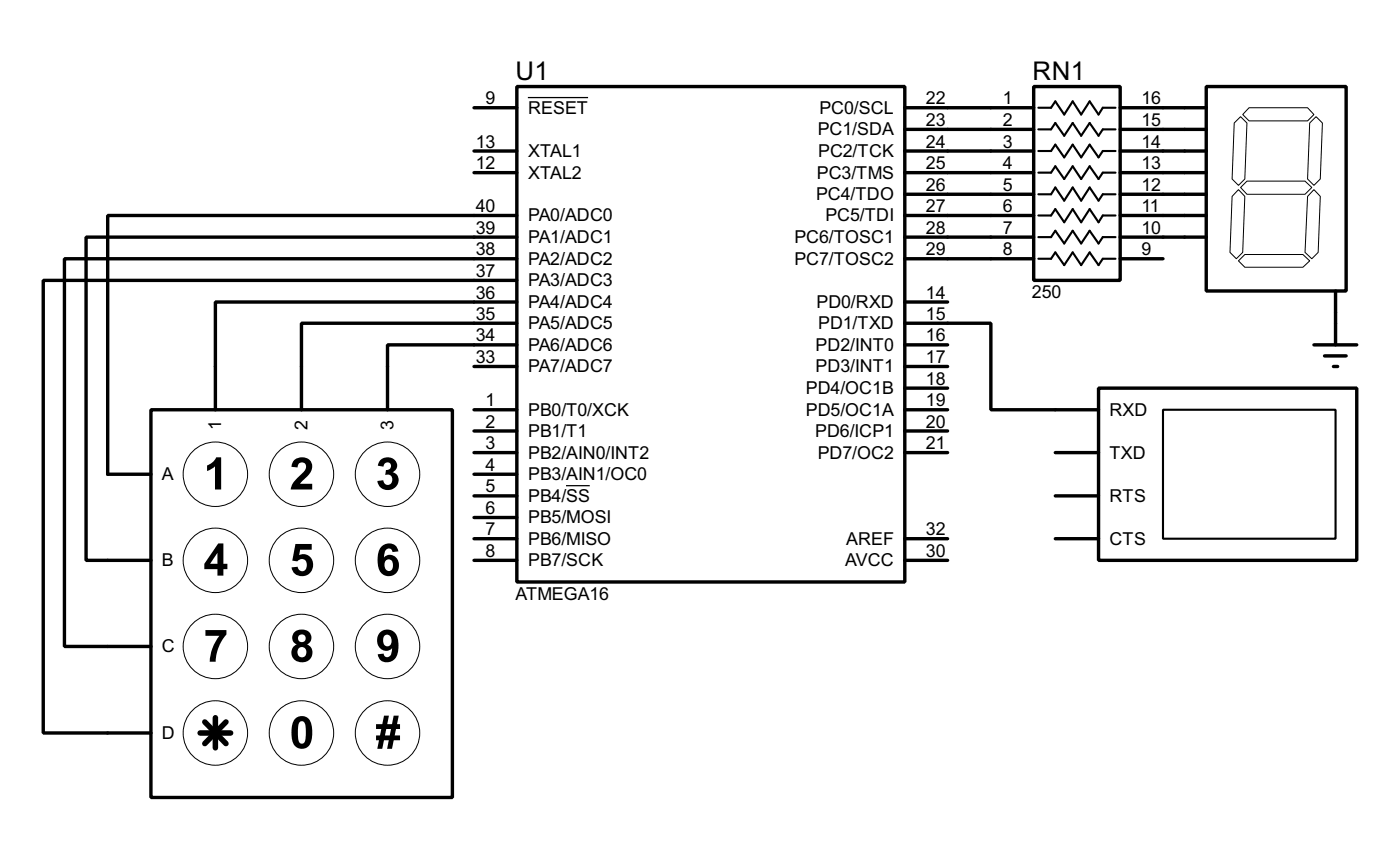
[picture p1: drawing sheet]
<svg xmlns="http://www.w3.org/2000/svg" width="165mm" height="99mm" viewBox="0 0 165 99" stroke-linecap="round" stroke-linejoin="round" font-family="sans-serif">
<g fill="none" stroke="#000" stroke-width=".4">
<path d="M55.9 12.7h5.1M55.9 17.8h5.1M61 10.2h45.7v58.4h-45.7zM106.7 12.7h15.2M106.7 15.3h15.2M106.7 17.8h15.2M121.9 10.2h10.2v22.9h-10.2zM132.1 12.7h10.2M132.1 15.3h10.2M132.1 17.8h10.2M142.3 10.2h16.5v24.1h-16.5zM55.9 20.4h5.1"/>
<path d="M61 38.1h-25.4v10.2M61 35.6h-35.6v12.7M61 33.1h-55.9v53.3h12.7M61 30.5h-53.4v45.7h10.2M61 28h-50.8v38.1h7.6M61 25.4h-48.3v30.5h5.1M106.7 38.1h10.2v10.2h12.7M106.7 20.4h15.2M106.7 22.9h15.2M106.7 25.4h15.2M106.7 28h15.2M106.7 30.5h15.2"/>
<path d="M106.7 35.6h5.1M132.1 20.4h10.2M132.1 22.9h10.2M132.1 25.4h10.2M132.1 28h10.2M132.1 30.5h5.1M157.5 34.3v6.4M17.8 48.3h35.6v45.7h-35.6zM55.9 43.2h5.1M55.9 55.9h5.1M55.9 48.3h5.1M55.9 50.8h5.1"/>
<path d="M55.9 53.4h5.1M55.9 58.5h5.1M61 40.7h-15.3v7.6M106.7 40.7h5.1M106.7 43.2h5.1M106.7 48.3h5.1M106.7 50.8h5.1M106.7 53.4h5.1M106.7 45.8h5.1M124.5 53.4h5.1M124.5 58.5h5.1M129.6 45.8h30.4v20.3h-30.4z"/>
<path d="M155 40.7h5M156.2 42h2.6M157.3 43.2h.5M55.9 66.1h5.1M55.9 61h5.1M55.9 63.5h5.1M106.7 66.1h5.1M106.7 63.5h5.1M124.5 63.5h5.1"/>
</g>
<g fill="none" stroke="#000" stroke-width=".12">
<path d="M146.3 13.8l.8 .7-.3 6.6-.7 .8-.8-.8 .3-6.6zM147.3 12.7h6.9l.8 .8-.8 .8h-6.9l-.7-.8zM154.5 14.5l.7-.7 .8 .7-.3 6.6-.7 .8-.8-.8zM146.1 30.8l.7-.8h6.9l.8 .8-.8 .7h-6.9zM146.1 22.4l.7 .8-.2 6.6-.8 .7-.7-.7 .2-6.6zM146.3 22.1l.8-.7h6.8l.8 .7-.8 .8h-6.8zM155 22.4l.7 .8-.2 6.6-.8 .7-.8-.7 .3-6.6z"/>
<circle cx="25.4" cy="55.9" r="3.8"/>
<circle cx="35.5" cy="55.9" r="3.8"/>
<circle cx="45.7" cy="55.9" r="3.8"/>
<circle cx="25.4" cy="66.1" r="3.8"/>
<circle cx="25.4" cy="76.2" r="3.8"/>
<circle cx="35.5" cy="76.2" r="3.8"/>
<circle cx="35.5" cy="66.1" r="3.8"/>
<circle cx="45.7" cy="76.2" r="3.8"/>
<circle cx="45.7" cy="66.1" r="3.8"/>
<circle cx="25.4" cy="86.4" r="3.8"/>
<circle cx="35.5" cy="86.4" r="3.8"/>
<circle cx="45.7" cy="86.4" r="3.8"/>
</g>
<path d="M23.6 86.4h3.6M24.2 85.1l2.5 2.6M25.4 84.6v3.6M26.7 85.1l-2.5 2.6" fill="none" stroke="#000" stroke-width=".65"/>
<path d="M122.5 12.7h1.5l.5-.7 1 1.5 1-1.5 1 1.5 1-1.5 1.1 1.5 .5-.8h1.5M122.5 15.3h1.5l.5-.8 1 1.5 1-1.5 1 1.5 1-1.5 1.1 1.5 .5-.7h1.5M122.5 17.8h1.5l.5-.7 1 1.5 1-1.5 1 1.5 1-1.5 1.1 1.5 .5-.8h1.5M122.5 20.4h1.5l.5-.8 1 1.5 1-1.5 1 1.5 1-1.5 1.1 1.5 .5-.7h1.5M122.5 22.9h1.5l.5-.8 1 1.6 1-1.6 1 1.6 1-1.6 1.1 1.6 .5-.8h1.5M122.5 25.4h1.5l.5-.7 1 1.5 1-1.5 1 1.5 1-1.5 1.1 1.5 .5-.8h1.5M122.5 28h1.5l.5-.8 1 1.5 1-1.5 1 1.5 1-1.5 1.1 1.5 .5-.7h1.5M122.5 30.5h1.5l.5-.7 1 1.5 1-1.5 1 1.5 1-1.5 1.1 1.5 .5-.8h1.5M137.2 48.3h20.3v15.2h-20.3z" fill="none" stroke="#000" stroke-width=".25"/>
<path d="M62.3 11.5h7.1M66.8 57.3h2.8" fill="none" stroke="#000" stroke-width=".15"/>
<g font-size="5.9">
<text x="24" y="57.7">1</text>
<text x="34.2" y="57.7">2</text>
<text x="44.3" y="57.7">3</text>
<text x="24" y="67.9">4</text>
<text x="34.2" y="67.9">5</text>
<text x="44.3" y="67.9">6</text>
<text x="24" y="78">7</text>
<text x="34.2" y="78">8</text>
<text x="44.3" y="78">9</text>
<text x="34.2" y="88.2">0</text>
<text x="44.3" y="88.2">#</text>
</g>
<g font-size="3.4">
<text x="60.8" y="9.4">U1</text>
<text x="121.8" y="9.4">RN1</text>
</g>
<g font-size="2.4">
<text x="56.1" y="17.4">13</text>
<text x="57.3" y="12.3">9</text>
<text x="62.3" y="13.4">RESET</text>
<text x="96.4" y="16">PC1/SDA</text>
<text x="96.6" y="13.4">PC0/SCL</text>
<text x="109.2" y="12.3">22</text>
<text x="109.2" y="14.8">23</text>
<text x="109.2" y="17.4">24</text>
<text x="118.3" y="12.3">1</text>
<text x="118.3" y="14.8">2</text>
<text x="118.3" y="17.4">3</text>
<text x="134.6" y="12.3">16</text>
<text x="134.6" y="14.8">15</text>
<text x="134.6" y="17.4">14</text>
<text x="56.1" y="19.9">12</text>
<text x="62.3" y="21.1">XTAL2</text>
<text x="62.3" y="18.5">XTAL1</text>
<text x="96.2" y="23.6">PC4/TDO</text>
<text x="96.3" y="21.1">PC3/TMS</text>
<text x="96.5" y="18.5">PC2/TCK</text>
<text x="109.2" y="19.9">25</text>
<text x="109.2" y="22.5">26</text>
<text x="118.3" y="19.9">4</text>
<text x="118.3" y="22.5">5</text>
<text x="134.6" y="19.9">13</text>
<text x="134.6" y="22.5">12</text>
<text x="56.1" y="27.5">39</text>
<text x="56.1" y="25">40</text>
<text x="62.3" y="28.7">PA1/ADC1</text>
<text x="62.3" y="26.1">PA0/ADC0</text>
<text x="93.7" y="28.7">PC6/TOSC1</text>
<text x="97.3" y="26.1">PC5/TDI</text>
<text x="109.2" y="25">27</text>
<text x="109.2" y="27.5">28</text>
<text x="118.3" y="25">6</text>
<text x="118.3" y="27.5">7</text>
<text x="134.6" y="25">11</text>
<text x="134.6" y="27.5">10</text>
<text x="56.1" y="35.2">36</text>
<text x="56.1" y="32.6">37</text>
<text x="56.1" y="30.1">38</text>
<text x="62.3" y="33.8">PA3/ADC3</text>
<text x="62.3" y="31.2">PA2/ADC2</text>
<text x="93.7" y="31.2">PC7/TOSC2</text>
<text x="109.2" y="35.2">14</text>
<text x="109.2" y="30.1">29</text>
<text x="118.3" y="30.1">8</text>
<text x="121.7" y="35.2">250</text>
<text x="134.6" y="30.1">9</text>
<text x="56.1" y="40.2">34</text>
<text x="56.1" y="37.7">35</text>
<text x="62.3" y="41.4">PA6/ADC6</text>
<text x="62.3" y="38.8">PA5/ADC5</text>
<text x="62.3" y="36.3">PA4/ADC4</text>
<text x="96.2" y="41.4">PD2/INT0</text>
<text x="96.3" y="36.3">PD0/RXD</text>
<text x="96.5" y="38.8">PD1/TXD</text>
<text x="109.2" y="37.7">15</text>
<text x="109.2" y="40.2">16</text>
<text x="56.1" y="42.8">33</text>
<text x="57.3" y="47.9">1</text>
<text x="62.3" y="43.9">PA7/ADC7</text>
<text x="95" y="46.5">PD4/OC1B</text>
<text x="96.2" y="43.9">PD3/INT1</text>
<text x="109.2" y="42.8">17</text>
<text x="109.2" y="45.4">18</text>
<text x="109.2" y="47.9">19</text>
<text x="26.1" y="50.7" transform="rotate(-90 26.1 50.7)">1</text>
<text x="36.2" y="50.7" transform="rotate(-90 36.2 50.7)">2</text>
<text x="46.4" y="50.7" transform="rotate(-90 46.4 50.7)">3</text>
<text x="57.3" y="50.4">2</text>
<text x="57.3" y="53">3</text>
<text x="62.3" y="49">PB0/T0/XCK</text>
<text x="62.3" y="51.5">PB1/T1</text>
<text x="95" y="49">PD5/OC1A</text>
<text x="96.1" y="51.5">PD6/ICP1</text>
<text x="109.2" y="50.4">20</text>
<text x="109.2" y="53">21</text>
<text x="130.8" y="49">RXD</text>
<text x="19.1" y="56.6">A</text>
<text x="57.3" y="55.5">4</text>
<text x="57.3" y="58.1">5</text>
<text x="62.3" y="54.1">PB2/AIN0/INT2</text>
<text x="62.3" y="56.6">PB3/AIN1/OC0</text>
<text x="62.3" y="59.2">PB4/SS</text>
<text x="96.4" y="54.1">PD7/OC2</text>
<text x="130.8" y="59.2">RTS</text>
<text x="130.8" y="54.1">TXD</text>
<text x="57.3" y="60.6">6</text>
<text x="57.3" y="63.1">7</text>
<text x="57.3" y="65.7">8</text>
<text x="62.3" y="61.7">PB5/MOSI</text>
<text x="62.3" y="64.2">PB6/MISO</text>
<text x="99.8" y="64.2">AREF</text>
<text x="109.2" y="63.1">32</text>
<text x="109.2" y="65.7">30</text>
<text x="130.8" y="64.2">CTS</text>
<text x="19.1" y="66.8">B</text>
<text x="60.8" y="70.7">ATMEGA16</text>
<text x="62.3" y="66.8">PB7/SCK</text>
<text x="99.7" y="66.8">AVCC</text>
<text x="19.1" y="76.9">C</text>
<text x="19.1" y="87.1">D</text>
</g>
</svg>
